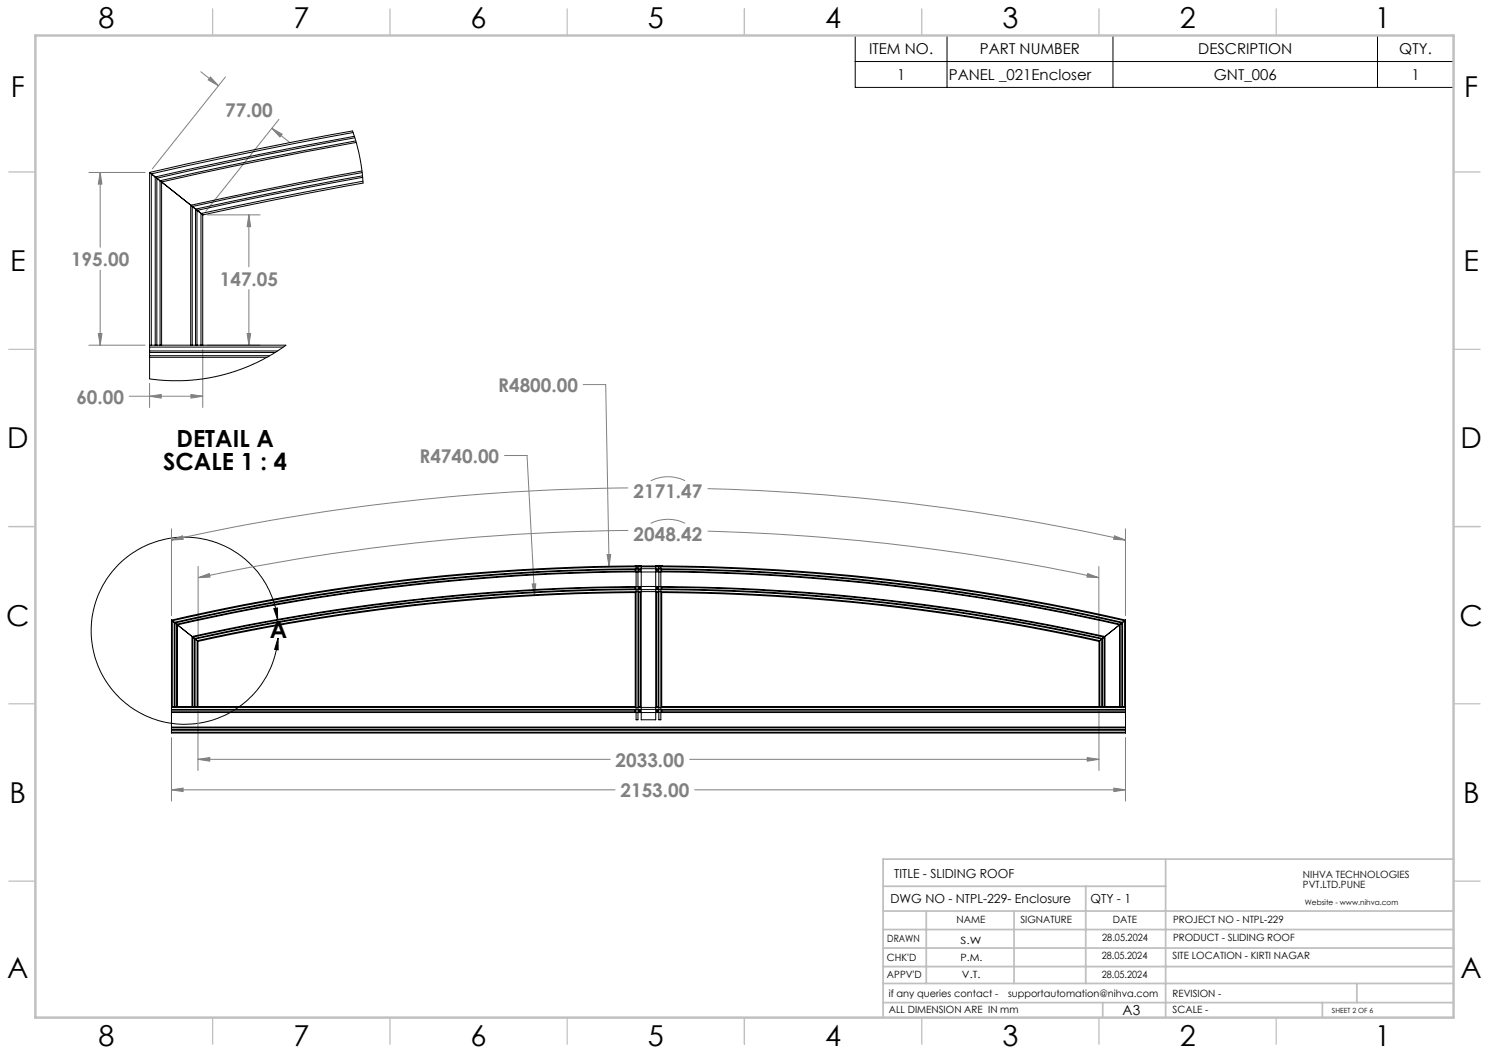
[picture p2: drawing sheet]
<svg xmlns="http://www.w3.org/2000/svg" width="420mm" height="297mm" viewBox="0 0 420 297" stroke-linecap="round" stroke-linejoin="round" font-family="sans-serif">
<path d="M241.2 10h168.8v14.7h-168.8zM241.2 17.4h168.8M267.1 10v14.7M313.9 10v14.7M388.5 10v14.7M77.2 171.7l1-.2 .1 3.3zM78.3 174.8a26.4 26.4 0 0 0-40.6-19 26.4 26.4 0 0 0 .9 44.8 26.4 26.4 0 0 0 39.8-20.7M78.4 179.9l.1 3.4-1-.1z" fill="none" stroke="#000" stroke-width=".28"/>
<g fill="none" stroke="#808080" stroke-width=".28">
<path d="M56.7 20.2l4.9 4M59.4 21.7l2.2 2.5-2.9-1.7zM63.6 21.7l-20.6 25.9M76.7 36.2l2.9 1.6-.6 .8zM76.7 36.2l5 3.9M78.7 33.7l-20.7 25.9M25.1 48.6h15.8M28.3 48.6l.5 3.3h-1.1zM28.3 48.6v21.1M28.3 76.2v21.2M58.5 60.6h14.9M70.2 60.6l.5 3.3h-1z"/>
<path d="M70.2 60.6v14.6M25.1 97.4h15.8M27.7 94.1h1.1l-.5 3.3zM57.2 98.6v16.3M58.5 97.4h14.9M69.7 94.1h1l-.5 3.3zM70.2 81.7v15.7M36.5 111.8h20.7M42.2 111.8l3.3-.5v1zM42.2 108.1v6.8M53.9 111.3l3.3 .5-3.3 .5zM164.5 108.5h6.4l.9 51.2"/>
<path d="M142.3 128.5h6.4l2.1 39.5M177.2 137.6a621.5 621.5 0 0 0-128.8 14.7M183.6 135.6a11 11 0 0 1 9.7 0M199.6 137.8a618.5 618.5 0 0 1 117.9 14.5M48.4 152.3l3.1-1.2 .2 1zM48.4 149.2v24.4M55.9 159.8v19.8M171.2 156.4h1.1l-.5 3.3zM177.2 149.6a613.8 613.8 0 0 0-121.3 13.3M183.6 147.6a11 11 0 0 1 9.7 0M199.6 149.8a612.6 612.6 0 0 1 110.4 13.1M310 159.8v19.8"/>
<path d="M314.4 151.1l3.1 1.2-3.4-.2zM317.5 149.2v24.4M55.9 162.9l3.1-1.1 .2 1zM150.1 164.7h1l-.3 3.3zM306.8 161.8l3.2 1.1-3.4-.1zM48.4 208v18M55.8 214.2l3.4-.5v1zM55.8 200.6v16.7M55.8 214.2h116.3M194.5 214.2h115.5M306.7 213.7l3.3 .5-3.3 .5zM310 200.6v16.7"/>
<path d="M317.5 208v18M48.4 222.8l3.2-.5v1zM48.4 222.8h125.1M195.9 222.8h121.6M314.2 222.3l3.3 .5-3.3 .5z"/>
</g>
<g fill="none" stroke="#c0c0c0" stroke-width=".35">
<path d="M60 2.5v7.5M110 2.5v7.5M160 2.5v7.5M210 2.5v7.5M260 2.5v7.5M310 2.5v7.5M360 2.5v7.5M2.5 48.5h7.5M410 48.5h7.5M2.5 98.5h7.5M410 98.5h7.5M2.5 148.5h7.5"/>
<path d="M410 148.5h7.5M2.5 198.5h7.5M410 198.5h7.5M2.5 248.5h7.5M410 248.5h7.5M60 287v7.5M110 287v7.5M160 287v7.5M210 287v7.5M260 287v7.5M310 287v7.5M360 287v7.5"/>
</g>
<g fill="none" stroke="#c0c0c0" stroke-width=".5">
<path d="M249.1 257h160.9M249.1 250h79.7M261.3 257v20.4M286 257v20.4M306.2 250v27.4M328.8 242.3v44.7M410 242.3h-160.9v44.7M249.1 272.6h160.9M249.1 267.4h160.9M249.1 262.2h160.9M249.1 277.4h160.9M382.7 277.4v5.4"/>
<path d="M249.1 282.8h160.9M311 282.8v4.2M373 282.8v4.2"/>
</g>
<path d="M10 10h400v277h-400z" fill="none" stroke="#c0c0c0" stroke-width=".7"/>
<path d="M77.2 171.7l1-.2 .1 3.3zM78.4 179.9l.1 3.4-1-.1z" fill="#000"/>
<path d="M48.4 222.8l3.2-.5v1zM314.2 222.3l3.3 .5-3.3 .5zM171.2 156.4l.6 3.3 .5-3.3zM150.1 164.7l.7 3.3 .3-3.3zM55.8 214.2l3.4-.5v1zM306.7 213.7l3.3 .5-3.3 .5zM314.4 151.1l3.1 1.2-3.4-.2zM48.4 152.3l3.1-1.2 .2 1zM306.8 161.8l3.2 1.1-3.4-.1zM55.9 162.9l3.1-1.1 .2 1zM69.7 94.1h1l-.5 3.3zM70.2 60.6l.5 3.3h-1zM27.7 94.1h1.1l-.5 3.3zM28.3 48.6l.5 3.3h-1.1zM76.7 36.2l2.9 1.6-.6 .8zM59.4 21.7l2.2 2.5-2.9-1.7zM42.2 111.8l3.3-.5v1zM53.9 111.3l3.3 .5-3.3 .5z" fill="#808080"/>
<g fill="none" stroke="#000" stroke-width=".28">
<path d="M99.6 37.4l-26.4 5-30.5 6.6M99.9 38.4l-25.7 5-30.4 6.5M100.1 38.9l-25.5 4.8-30.4 6.6M100.4 39.8l-25 4.7-30.2 6.5M42.2 48.6l30.6-6.6 26.6-5.1 2 6.7 .6 3.9 .4 4.1-25.1 4.8-20 4.2-.6-.4M42.2 48.6l.5 .4M42.2 48.6v48.8M42.7 49v48.4M42.7 49l1.1 .9M43.8 49.9l.4 .4M43.8 49.9l.4 .3M43.8 49.9v47.5"/>
<path d="M44.2 50.3l1 .7M44.2 50.3v47.1M45.2 51h.1M45.2 51l.4 .3M45.2 51v46.4M45.6 51.3v46.1M45.6 51.3l8.2 6.6M53.8 57.9v39.5M53.8 57.9l.4 .3M53.8 57.9l.5 .3M54.2 58.2v39.2M54.3 58.2l.9 .8"/>
<path d="M54.3 58.3l.8 .6M55.1 58.9l.5 .4M55.1 58.9v38.5M55.2 59l.4 .3M55.6 59.3v38.1M55.6 59.3l1.1 .9v37.2M55.6 59.3l1.1 .9M100.5 40.2l-34.8 6.7-20.1 4.4M102.1 48.2l-17.8 3.3-30.5 6.4M102.2 48.7l-27.7 5.2-20.2 4.3M102.2 49.6l-26.8 5.1-20.2 4.3M102.3 50l-26.5 5.1-20.2 4.2"/>
<path d="M102.4 51.1l-25.6 4.9-20.1 4.2M56.7 60.2l.5 .4M57.2 60.6v36.8M42.2 97.4v.5M42.2 99v.4M42.2 99.4v.9M42.2 97.4h.5M42.2 99.4h35.4M42.2 97.9h37.7M42.2 99h36.1M42.2 97.9v1.1M42.7 97.4h1.1"/>
<path d="M43.8 97.4h.4M44.2 97.4h1M45.2 97.4h.4M45.6 97.4h8.2M53.8 97.4h.4M54.2 97.4h.9M55.1 97.4h.5M55.6 97.4h1.1M56.7 97.4h.5M57.2 97.4h23.4l-5.2 3.3-4.1 2.1-3.6 1.4-6.7 2-7 1-6.2 .2-5.6-.5v-6.1M42.2 100.3v.5M42.2 100.3h33.9"/>
<path d="M42.2 100.8h33.1M179.2 159.6h.1M179.2 159.6h.2M179.2 159.6a597.3 597.3 0 0 0-130.8 15.3M179.4 159.6h.6M179.4 159.6v43.4h.6v-43.4M180 159.6h.2M180.2 159.6h.1M180.2 159.6h.5M180.7 159.6h.1M180.7 159.6h.2M180.9 159.6h4.1"/>
<path d="M180.9 159.6v43.4h4.1v-43.4M185 159.6h.2M185.2 159.6h.1M185.2 159.6h.4M185.6 159.6h.1M185.6 159.6h.2M185.8 159.6v43.4h.6v-43.4M185.8 159.6h.6M186.4 159.6h.3M186.7 159.6h.1M186.7 159.6a597.9 597.9 0 0 1 130.8 15.3M48.4 174.9l.2 .2"/>
<path d="M48.4 174.9v24.4M48.6 175.1a600.7 600.7 0 0 1 268.6 0M48.6 175.1v24.2M48.6 175.1l.5 .4M49.1 175.5l.3 .2M49.1 175.5a598.6 598.6 0 0 1 267.6 0M49.1 175.5v23.8M49.4 175.7a600.1 600.1 0 0 1 129.8-15v.4a598.4 598.4 0 0 0-129.4 15M49.4 175.7l.4 .4M49.4 175.7v23.6M49.8 176.1h.1M49.8 176.1l.3 .1"/>
<path d="M49.8 176.1v23.2M50.1 176.2a598.9 598.9 0 0 1 265.7 0M50.1 176.2v23.1M50.1 176.2l4.1 3.3M54.2 179.5v19.8M54.2 179.5l.2 .2M54.2 179.5a594.2 594.2 0 0 1 257.4 0M54.4 179.7v19.6M54.4 179.7a590 590 0 0 1 124.8-14v.4a591.8 591.8 0 0 0-124.3 14l.2 .1M54.4 179.7l.5 .4M54.4 179.7l.4 .4M180.2 160.7h.5v.4h-.5z"/>
<path d="M180.2 165.6h.5v.5h-.5zM180.2 167.1h.5v32.2h-.5zM185.2 160.7h.4v.4h-.4zM185.2 165.6h.4v.5h-.4zM185.2 167.1h.4v32.2h-.4zM311.4 179.7a590.7 590.7 0 0 0-124.7-14v.4a591.8 591.8 0 0 1 124.3 14l-.2 .1M311.4 179.7l-.4 .4M311.6 179.5l-.1 .2v19.6M311.6 179.5l-.2 .2M315.8 176.2l-4.2 3.3M315.8 176.2l-4.1 3.3v19.8M315.8 176.2v23.1"/>
<path d="M316 176.1h.1M316 176.1l-.2 .1M316 176.1v23.2M316.4 175.7a599.5 599.5 0 0 0-129.7-15v.4a598.4 598.4 0 0 1 129.3 15M316.4 175.7l-.4 .4M316.4 175.7v23.6M316.7 175.5l-.3 .2M316.7 175.5v23.8M317.2 175.1v24.2M317.2 175.1l-.5 .4M317.5 174.9l-.3 .2M317.5 174.9v24.4"/>
<path d="M48.4 199.3v.2M48.4 199.3h.2M48.4 199.5h269.1M48.4 199.5v.6M48.6 199.3h.5M49.1 199.3h.3M49.4 199.3h.4M49.8 199.3h.3M50.1 199.3h4.1M54.2 199.3h.2M54.4 199.3h.4M54.8 199.3h.2"/>
<path d="M54.8 180.1l.2 .1M54.8 180.1v19.2M55 199.3h.6M55 180.2v19.1M55 180.2l.6 .5v18.6M55.1 180.2a593.4 593.4 0 0 1 255.7 0M55.1 180.2l.5 .5M55.6 199.3h.2M55.6 180.7l.2 .2M55.6 180.7l.3 .2M55.6 180.7a592.7 592.7 0 0 1 254.6 0M55.8 180.9v18.4"/>
<path d="M55.9 180.9a589.8 589.8 0 0 1 123.3-13.8v32.2h-123.4M310 199.3h.2M310.2 180.7l-.2 .2v18.4M310.2 180.7l-.2 .1a599.1 599.1 0 0 0-123.3-13.7v32.2h123.3M310.2 199.3h.6M310.2 180.7v18.6M310.8 199.3h.2M310.8 180.2v19.1M310.8 180.2l-.6 .5M311 180.1l-.2 .1M311 180.1v19.2M311 199.3h.5"/>
<path d="M311.5 199.3h.2M311.7 199.3h4.1M315.8 199.3h.2M316 199.3h.4M316.4 199.3h.3M316.7 199.3h.5M317.2 199.3h.3M317.5 199.3v.2M317.5 199.5v.6M48.4 200.1v.2M48.4 205.1v.2M48.4 200.8v.2"/>
<path d="M48.4 205.7v.3M48.4 206.5v.3h269.1v-.3M48.4 200.3v.5M48.4 205.3v.4M48.4 200.3h130.8v.5h-130.8M48.4 205.3h269.1M48.4 205.7h269.1M48.4 200.1h269.1M48.4 201v4.1M48.4 206v.5M48.4 201h269.1M48.4 205.1h269.1"/>
<path d="M48.4 206h269.1M48.4 206.5h269.1M180.2 200.3h.5v.5h-.5zM185.2 200.3h.4v.5h-.4zM317.5 200.1v.2M317.5 205.1v.2M317.5 200.8v.2M317.5 205.7v.3M317.5 200.3v.5M317.5 205.3v.4M317.5 200.3h-130.8v.5h130.8M317.5 201v4.1"/>
<path d="M317.5 206v.5"/>
</g>
<g font-size="8.1">
<text x="27.8" y="8">8</text>
<text x="82.8" y="8">7</text>
<text x="132.8" y="8">6</text>
<text x="182.8" y="8">5</text>
<text x="232.8" y="8">4</text>
<text x="282.8" y="8">3</text>
<text x="332.8" y="8">2</text>
<text x="387.8" y="8">1</text>
<text x="3" y="27.2">F</text>
<text x="413" y="27.2">F</text>
<text x="2.8" y="76.5">E</text>
<text x="412.8" y="76.5">E</text>
<text x="2" y="126.5">D</text>
<text x="412" y="126.5">D</text>
<text x="1.7" y="176.5">C</text>
<text x="411.7" y="176.5">C</text>
<text x="2.7" y="226.5">B</text>
<text x="412.7" y="226.5">B</text>
<text x="2" y="275.7">A</text>
<text x="412" y="275.7">A</text>
<text x="27.8" y="295">8</text>
<text x="82.8" y="295">7</text>
<text x="132.8" y="295">6</text>
<text x="182.8" y="295">5</text>
<text x="232.8" y="295">4</text>
<text x="282.8" y="295">3</text>
<text x="332.8" y="295">2</text>
<text x="387.8" y="295">1</text>
</g>
<g font-size="6.7">
<text x="49.8" y="126.1">DETAIL A</text>
<text x="46" y="132.6">SCALE 1 : 4</text>
<text x="76.1" y="179.8">A</text>
</g>
<g font-size="5.3" fill="#808080">
<text x="63.5" y="33.1">77.00</text>
<text x="20" y="75">195.00</text>
<text x="62" y="80.5">147.05</text>
<text x="21.5" y="113.8">60.00</text>
<text x="140.5" y="110.5">R4800.00</text>
<text x="118.3" y="130.5">R4740.00</text>
<text x="178.7" y="140.6">2171.47</text>
<text x="178.7" y="152.6">2048.42</text>
<text x="173.6" y="216.2">2033.00</text>
<text x="175" y="224.8">2153.00</text>
</g>
<g font-size="4.2">
<text x="245.1" y="15.2">ITEM NO.</text>
<text x="276.4" y="15.2">PART NUMBER</text>
<text x="338" y="15.2">DESCRIPTION</text>
<text x="394.7" y="15.2">QTY.</text>
<text x="253" y="22.5">1</text>
<text x="267.6" y="22.5">PANEL _021Encloser</text>
<text x="342.4" y="22.5">GNT_006</text>
<text x="398.1" y="22.5">1</text>
</g>
<text font-size="3.9" x="316.7" y="286.4">A3</text>
<g font-size="3.5">
<text x="252.2" y="247.7">TITLE - SLIDING ROOF</text>
<text x="251.2" y="254.8">DWG NO - NTPL-229- Enclosure</text>
<text x="307.6" y="254.8">QTY - 1</text>
</g>
<g font-size="2.8">
<text x="367.5" y="247.7">NIHVA TECHNOLOGIES</text>
<text x="367.5" y="250.5">PVT.LTD.PUNE</text>
<text x="269.8" y="260.4">NAME</text>
<text x="287.8" y="260.4">SIGNATURE</text>
<text x="313.9" y="260.5">DATE</text>
<text x="330.9" y="260.5">PROJECT NO - NTPL-229</text>
<text x="250.3" y="265.7">DRAWN</text>
<text x="270.9" y="266.1">S.W</text>
<text x="310.9" y="265.5">28.05.2024</text>
<text x="330.9" y="265.5">PRODUCT - SLIDING ROOF</text>
<text x="250.2" y="271.1">CHK'D</text>
<text x="250.2" y="275.8">APPV'D</text>
<text x="270.9" y="271.1">P.M.</text>
<text x="271.3" y="275.8">V.T.</text>
<text x="310.8" y="270.6">28.05.2024</text>
<text x="310.8" y="275.8">28.05.2024</text>
<text x="330.7" y="270.6">SITE LOCATION - KIRTI NAGAR</text>
<text x="250.7" y="281.1">if any queries contact -</text>
<text x="284.3" y="281.1">supportautomation@nihva.com</text>
<text x="330.7" y="281.1">REVISION -</text>
<text x="250.7" y="285.6">ALL DIMENSION ARE IN mm</text>
<text x="330.7" y="285.6">SCALE -</text>
</g>
<text font-size="2.1" x="368.1" y="255.1">Website - www.nihva.com</text>
<text font-size="2" x="375.7" y="285.6">SHEET 2 OF 6</text>
</svg>
